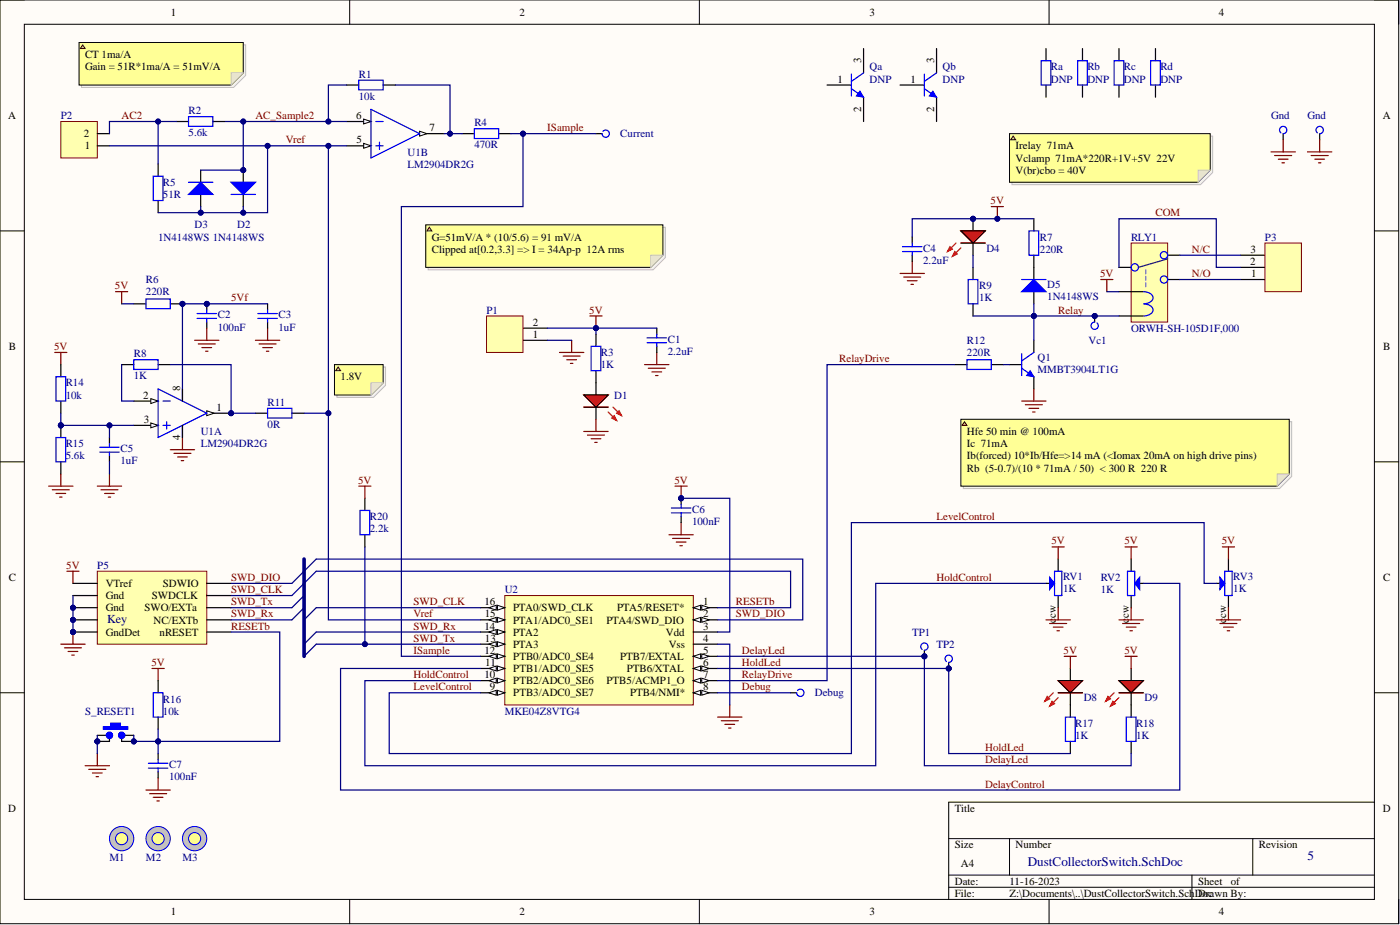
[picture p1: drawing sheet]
# Altium project DustCollectorSwitch.PrjPcb
Version: 5
1 sheet, 59 parts. Net scope: global (net labels, ports and power ports of the same name join across sheets).
Board file: DustCollectorSwitch.PcbDoc

## Sheet DustCollectorSwitch.SchDoc
size A4

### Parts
C1  2.2uF  [CCNP2012-0805]
C2  100nF  [CCNP1608-0603_N]
C3  1uF  [CCNP2012-0805]
C4  2.2uF  [CCNP2012-0805]
C5  1uF  [CCNP2012-0805]
C6  100nF  [CCNP1608-0603_N]
C7  100nF  [CCNP1608-0603_N]
Current  (no value)  [PCBPIN - 0.9mm]  (no BOM)
D1  LED Red  [LED1608-0603-RED]  (value not drawn)
D2  1N4148WS  [SOD-323]
D3  1N4148WS  [SOD-323]
D4  LED Red  [LED1608-0603-RED]  (value not drawn)
D5  1N4148WS  [SOD-323]
D8  LED Red  [LED1608-0603-RED]  (value not drawn)
D9  LED Red  [LED1608-0603-RED]  (value not drawn)
Debug  Vdd  [PCBPIN - 0.9mm]  (value not drawn)  (no BOM)
Gnd1  Gnd  [PCBPIN - 0.9mm]  (no BOM)
Gnd?  Gnd  [PCBPIN - 0.9mm]  (no BOM)
M1  Mounting hole  [3mm hole]  (value not drawn)  (no BOM)
M2  Mounting hole  [3mm hole]  (value not drawn)  (no BOM)
M3  Mounting hole  [3mm hole]  (value not drawn)  (no BOM)
P1  Terminal2_5.08mm  [MOLEX-39544-3002]  (value not drawn)
P2  Header, 2-Pin, Right Angle  [HDR1X2H]  (value not drawn)
P3  Terminal3_5.08mm  [MOLEX-39544-3003]  (value not drawn)
P5  SWD Connector 2x5-Pin  [SWD-2x5-Jig-Pads]  (value not drawn)  (no BOM)
Q1  MMBT3904LT1G  [SOT23_N]
Qa  DNP  [SOT23_M]  (no BOM)
Qb  DNP  [SOT23_M]  (no BOM)
R1  10k  [CR1608-0603_N]
R2  5.6k  [CR1608-0603_N]
R3  1K  [CR1608-0603_N]
R4  470R  [CR1608-0603_N]
R5  51R  [CR1608-0603_N]
R6  220R  [CR1608-0603_N]
R7  220R  [CR1608-0603_N]
R8  1K  [CR1608-0603_N]
R9  1K  [CR1608-0603_N]
R11  0R  [CR1608-0603_N]
R12  220R  [CR1608-0603_N]
R14  10k  [CR1608-0603_N]
R15  5.6k  [CR1608-0603_N]
R16  10k  [CR1608-0603_N]
R17  1K  [CR1608-0603_N]
R18  1K  [CR1608-0603_N]
R20  2.2k  [CR1608-0603_N]
Ra  DNP  [CR1608-0603_N]  (no BOM)
Rb  DNP  [CR1608-0603_N]  (no BOM)
Rc  DNP  [CR1608-0603_N]  (no BOM)
Rd  DNP  [CR1608-0603_N]  (no BOM)
RLY1  ORWH-SH-105D1F,000  [Relay - ORWH-SH]
RV1  1K  [Bourne-3386F-1-xxxTLF]
RV2  1K  [Bourne-3386F-1-xxxTLF]
RV3  1K  [Bourne-3386F-1-xxxTLF]
S_RESET1  SMD-SW-4_5.1x5.1x3.5_M  [SMD-SW-4_5.1x5.1x3.5_M]  (value not drawn)
TP1  (no value)  [PCBPIN - 0.9mm]  (no BOM)
TP2  (no value)  [PCBPIN - 0.9mm]  (no BOM)
U1  LM2904DR2G  [SOIC127P600-8N - rot90]  (parts A,B of 2)
U2  MKE04Z8VTG4  [TSSOP16_N]
Vc1  (no value)  [PCBPIN - 0.9mm]  (no BOM)

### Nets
5V: C1.2 C4.2 C6.2 D4.A D8.A D9.A P1.2 P5.1(VTref) R3.1 R6.1 R7.1 R14.1 R16.1 R20.2 RLY1.C1 RV1.cw RV2.cw RV3.cw U2.3(Vdd)
GND: C1.1 C2.1 C3.1 C4.1 C5.1 C6.1 C7.2 D1.K Gnd1.1(TP) Gnd?.1(TP) P1.1 P5.0(Pins) P5.3(Gnd) P5.5(Gnd) P5.9(GndDet) Q1.2(E) R15.1 RV1.ccw RV2.ccw RV3.ccw S_RESET1.1 S_RESET1.1b U1.4(Vee) U2.4(Vss)
5Vf: C2.2 C3.2 R6.2 U1.8(Vcc)
AC2: P2.2 R2.2 R5.1
AC_Sample2: D2.A D3.K R1.1 R2.1 U1.6(INB-)
COM: P3.2 RLY1.COM
Debug: Debug.1(TP) U2.8(PTB4/NMI*)
DelayControl: RV2.w U2.11(PTB1/ADC0_SE5)
DelayLed: R18.1 TP1.1(TP) U2.5(PTB7/EXTAL)
HoldControl: RV1.w U2.10(PTB2/ADC0_SE6)
HoldLed: R17.1 TP2.1(TP) U2.6(PTB6/XTAL)
ISample: Current.1(TP) R4.1 U2.12(PTB0/ADC0_SE4)
LevelControl: RV3.w U2.9(PTB3/ADC0_SE7)
N/C: P3.3 RLY1.NC
N/O: P3.1 RLY1.NO
Relay: D5.A Q1.3(C) R9.2 RLY1.C2 Vc1.1(TP)
RelayDrive: R12.1 U2.7(PTB5/ACMP1_O)
RESETb: C7.1 P5.10(nRESET) R16.2 S_RESET1.2 S_RESET1.2b U2.1(PTA5/RESET*)
SWD_CLK: P5.4(SWDCLK) U2.16(PTA0/SWD_CLK)
SWD_DIO: P5.2(SDWIO) U2.2(PTA4/SWD_DIO)
SWD_Rx: P5.8(NC/EXTb) U2.14(PTA2)
SWD_Tx: P5.6(SWO/EXTa) R20.1 U2.13(PTA3)
Vref: D2.K D3.A P2.1 R5.2 R11.1 U1.5(INB+) U2.15(PTA1/ADC0_SE1)
NetC5_2: C5.2 R14.2 R15.2 U1.3(INA+)
NetD1_A: D1.A R3.2
NetD4_K: D4.K R9.1
NetD5_K: D5.K R7.2
NetD8_K: D8.K R17.2
NetD9_K: D9.K R18.2
NetQ1_1: Q1.1(B) R12.2
NetR1_2: R1.2 R4.2 U1.7(OUTB)
NetR8_1: R8.1 U1.2(INA-)
NetR8_2: R8.2 R11.2 U1.1(OUTA)

Not connected (* = marked no-connect by the designer): Qa 1(B) 2(E) 3(C); Qb 1(B) 2(E) 3(C); Ra 1 2; Rb 1 2; Rc 1 2; Rd 1 2

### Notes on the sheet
- CT 1ma/A
  Gain = 51R*1ma/A = 51mV/A
- Irelay  71mA
  Vclamp  71mA*220R+1V+5V  22V
  V(br)cbo = 40V
- G=51mV/A * (10/5.6) = 91 mV/A
  Clipped at[0.2,3.3] => I = 34Ap-p  12A rms
- (near R11) 1.8V
- Hfe 50 min @ 100mA
  Ic  71mA
  Ib(forced) 10*Ib/Hfe=>14 mA (<Iomax 20mA on high drive pins)
  Rb  (5-0.7)/(10 * 71mA / 50)  < 300 R ~ 220 R
